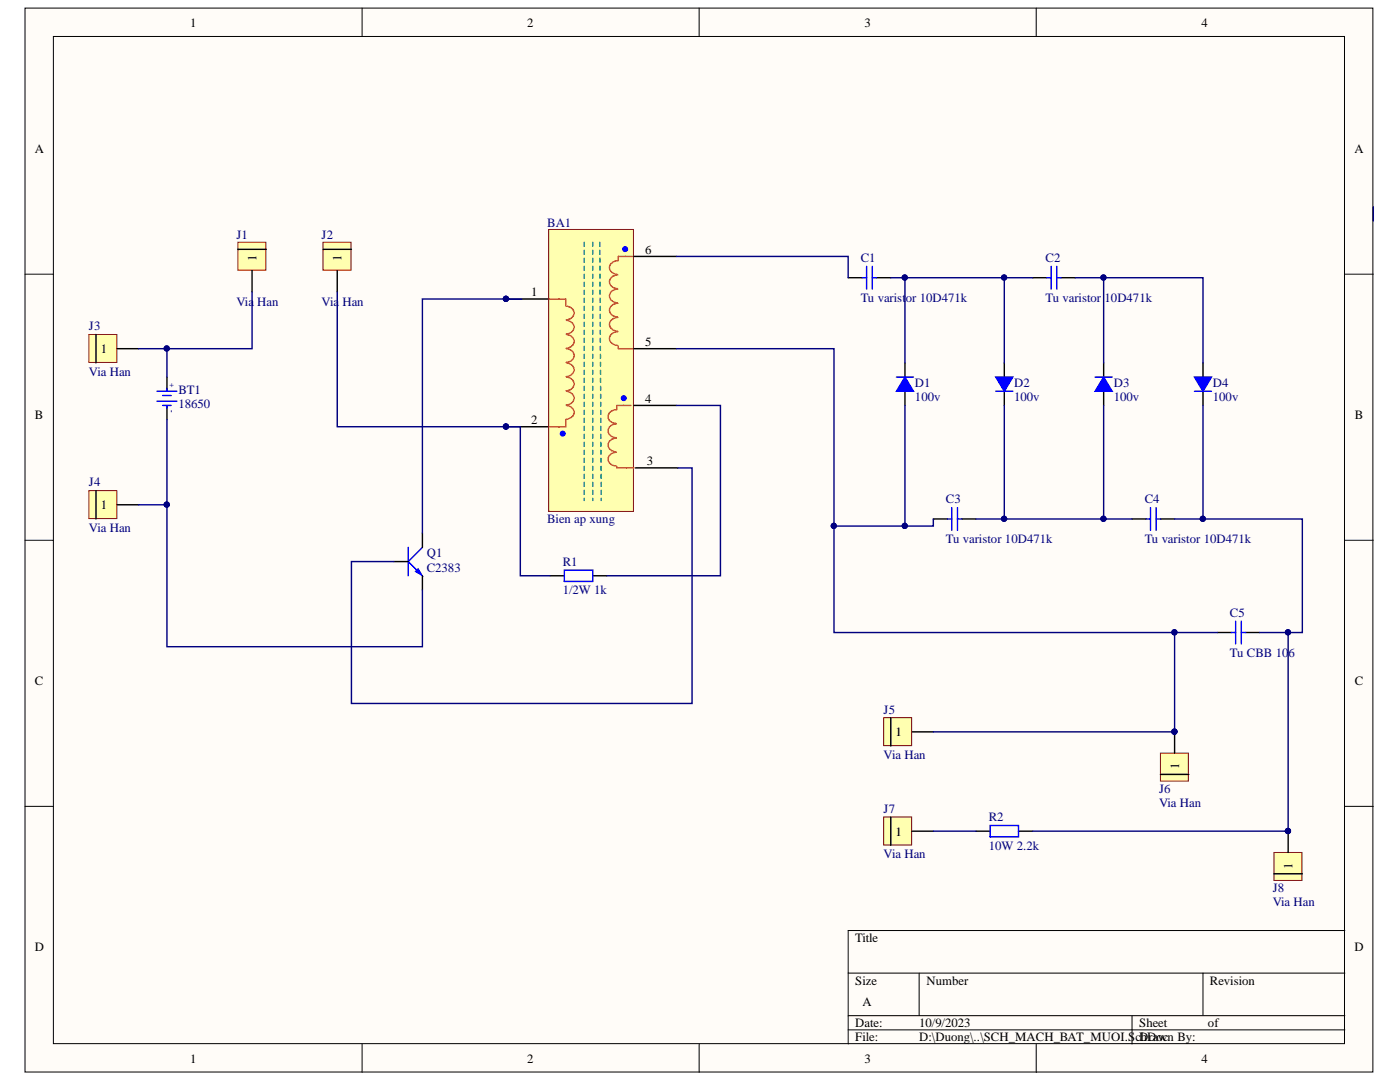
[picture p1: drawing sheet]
<svg xmlns="http://www.w3.org/2000/svg" width="279mm" height="216mm" viewBox="0 0 279 216" stroke-linecap="round" stroke-linejoin="round" font-family="sans-serif">
<g fill="#fffcf8" stroke="#000" stroke-width=".2">
<path d="M5 1.6h269v212.3h-269z"/>
<path d="M10.7 7.3h257.6v200.9h-257.6z"/>
</g>
<g fill="none" stroke="#000" stroke-width=".2">
<path d="M72.3 1.6v5.7M139.5 1.6v5.7M206.8 1.6v5.7M5 54.7h5.7M268.4 54.7h5.7M5 107.8h5.7M268.4 107.8h5.7M5 160.9h5.7M268.4 160.9h5.7M169.3 194.2h99.1M183.4 194.2v8.5M240.1 194.2v8.5"/>
<path d="M268.4 185.7h-99.1v22.6M72.3 208.3v5.7M139.5 208.3v5.7M169.3 202.7h99.1M169.3 205.5h99.1M206.8 208.3v5.7M225.9 202.7v5.6"/>
</g>
<path d="M47.5 48.3h5.6v5.6h-5.6z" fill="#ffffb0" stroke="#800000" stroke-width=".2"/>
<path d="M47.5 49.8h5.6M50.3 54v4.2" fill="none" stroke="#000" stroke-width=".28"/>
<path d="M64.5 48.3h5.6v5.6h-5.6z" fill="#ffffb0" stroke="#800000" stroke-width=".2"/>
<path d="M64.5 49.8h5.6M67.3 54v4.2" fill="none" stroke="#000" stroke-width=".28"/>
<path d="M17.7 97.9h5.6v5.6h-5.6z" fill="#ffffb0" stroke="#800000" stroke-width=".2"/>
<path d="M180.6 72.4v2.8M180.6 78.1v2.8M19.2 97.9v5.7M23.4 100.7h4.2" fill="none" stroke="#000" stroke-width=".28"/>
<path d="M180.6 75.2l1.7 2.9h-3.4z" fill="#00f"/>
<path d="M178.9 75.2h3.4M180.6 75.2l1.7 2.9h-3.4z" fill="none" stroke="#00f" stroke-width=".28"/>
<path d="M200.4 72.4v2.8M200.4 78.1v2.8" fill="none" stroke="#000" stroke-width=".28"/>
<path d="M198.7 75.2h3.4l-1.7 2.9z" fill="#00f"/>
<path d="M198.7 75.2h3.4l-1.7 2.9zM198.7 78.1h3.4" fill="none" stroke="#00f" stroke-width=".28"/>
<path d="M220.3 72.4v2.8M220.3 78.1v2.8" fill="none" stroke="#000" stroke-width=".28"/>
<path d="M220.3 75.2l1.7 2.9h-3.4z" fill="#00f"/>
<path d="M218.6 75.2h3.4M220.3 75.2l1.7 2.9h-3.4z" fill="none" stroke="#00f" stroke-width=".28"/>
<path d="M240.1 72.4v2.8M240.1 78.1v2.8" fill="none" stroke="#000" stroke-width=".28"/>
<path d="M238.4 75.2h3.4l-1.7 2.9z" fill="#00f"/>
<path d="M238.4 75.2h3.4l-1.7 2.9zM238.4 78.1h3.4" fill="none" stroke="#00f" stroke-width=".28"/>
<path d="M231.6 150.3h5.6v5.6h-5.6z" fill="#ffffb0" stroke="#800000" stroke-width=".2"/>
<path d="M231.6 154.5h5.7M234.4 146v4.3" fill="none" stroke="#000" stroke-width=".28"/>
<circle cx="234.4" cy="146" r=".52" fill="#000080" stroke="#000080" stroke-width=".2"/>
<path d="M254.2 170.1h5.6v5.6h-5.6z" fill="#ffffb0" stroke="#800000" stroke-width=".2"/>
<path d="M254.2 174.4h5.7M257.1 165.9v4.2" fill="none" stroke="#000" stroke-width=".28"/>
<circle cx="257" cy="165.8" r=".52" fill="#000080" stroke="#000080" stroke-width=".2"/>
<path d="M81.5 109.2v5.7M84.3 109.2l-2.8 2.9 2.2 2.2" fill="none" stroke="#00f" stroke-width=".28"/>
<path d="M82.9 114l.5-.5 .9 1.4z" fill="#00f"/>
<path d="M82.9 114l.5-.5 .9 1.4z" fill="none" stroke="#00f" stroke-width=".2"/>
<path d="M33.3 75.2v2.9M33.3 80.9v2.8M78.6 112.1h2.9M84.3 106.4v2.8M84.3 114.9v2.8M109.8 114.9h2.8M118.3 114.9h2.8M194.8 165.9h2.8M203.3 165.9h2.8" fill="none" stroke="#000" stroke-width=".28"/>
<path d="M31.3 78.1h4M32.5 78.9h1.7M33.3 77.5v.6M31.3 80.1h4M32.5 80.9h1.7M33.3 80.9v.6M112.6 113.8h5.7v2.2h-5.7zM197.6 164.7h5.7v2.3h-5.7z" fill="none" stroke="#00f" stroke-width=".28"/>
<path d="M109.5 45.8h16.9v56.3h-16.9z" fill="#ffffb0" stroke="#800000" stroke-width=".2"/>
<path d="M101 59.7h8.5M126.5 51.2h8.5M126.5 69.6h8.5M101 85.2h8.5M126.5 80.9h8.5M126.8 93.4h8.5" fill="none" stroke="#000" stroke-width=".28"/>
<g fill="#000080" stroke="#000080" stroke-width=".2">
<circle cx="101" cy="59.6" r=".52"/>
<circle cx="101" cy="85.1" r=".52"/>
</g>
<path d="M116.6 48.3v51.6M118.3 48.3v51.6M119.7 48.3l.3 51.6" fill="none" stroke="#008080" stroke-width=".28" stroke-dasharray=".8 .8"/>
<g fill="none" stroke="#de4f16" stroke-width=".28">
<path d="M109.5 59.7h3.4v1.4M123.3 52a1.39 1.39 0 0 0-1.7 1.3 1.39 1.39 0 0 0 1.6 1.5M123.3 54.9a1.39 1.39 0 0 0-1.7 1.3 1.39 1.39 0 0 0 1.6 1.4M123.3 57.7a1.39 1.39 0 0 0-1.7 1.3 1.39 1.39 0 0 0 1.6 1.4M126.2 51.2h-2.8v.8M113.1 75.2a1.38 1.38 0 0 1 1.5 1.5 1.38 1.38 0 0 1-1.6 1.3M113.1 72.4a1.38 1.38 0 0 1 1.5 1.4 1.38 1.38 0 0 1-1.6 1.4M113.1 69.6a1.38 1.38 0 0 1 1.5 1.4 1.38 1.38 0 0 1-1.6 1.3M113.1 66.8a1.38 1.38 0 0 1 1.5 1.4 1.38 1.38 0 0 1-1.6 1.3M113.1 63.9a1.38 1.38 0 0 1 1.5 1.4 1.38 1.38 0 0 1-1.6 1.4M113.1 61.1a1.38 1.38 0 0 1 1.5 1.4 1.38 1.38 0 0 1-1.6 1.3M113.1 78.1a1.38 1.38 0 0 1 1.5 1.4 1.38 1.38 0 0 1-1.6 1.3"/>
<path d="M123.3 60.5a1.39 1.39 0 0 0-1.7 1.3 1.39 1.39 0 0 0 1.6 1.5M123.3 63.3a1.39 1.39 0 0 0-1.7 1.4 1.39 1.39 0 0 0 1.6 1.4M123.3 66.2a1.39 1.39 0 0 0-1.7 1.3 1.39 1.39 0 0 0 1.6 1.4M123.4 69v.6h2.8M110.1 85.2h2.8M112.9 83.7v1.5h-3.4M113.1 80.9a1.38 1.38 0 0 1 1.5 1.4 1.38 1.38 0 0 1-1.6 1.3M123 81.8a1.39 1.39 0 0 0-1.7 1.3 1.39 1.39 0 0 0 1.6 1.4M123 84.6a1.39 1.39 0 0 0-1.7 1.3 1.39 1.39 0 0 0 1.6 1.4M123 87.4a1.39 1.39 0 0 0-1.7 1.3 1.39 1.39 0 0 0 1.6 1.5M123 90.2a1.39 1.39 0 0 0-1.7 1.4 1.39 1.39 0 0 0 1.6 1.4M123.1 93.1v.3h3.4"/>
<path d="M125.9 80.9h-2.8v.9"/>
</g>
<g fill="#00f" stroke="#00f" stroke-width=".2">
<circle cx="124.8" cy="49.7" r=".5"/>
<circle cx="124.5" cy="79.4" r=".5"/>
<circle cx="112.3" cy="86.5" r=".5"/>
</g>
<path d="M17.7 66.7h5.6v5.6h-5.6z" fill="#ffffb0" stroke="#800000" stroke-width=".2"/>
<path d="M19.2 66.7v5.7M23.4 69.6h4.2" fill="none" stroke="#000" stroke-width=".28"/>
<path d="M176.4 163h5.5v5.6h-5.5z" fill="#ffffb0" stroke="#800000" stroke-width=".2"/>
<path d="M177.8 163v5.7M182 165.9h4.3" fill="none" stroke="#000" stroke-width=".28"/>
<path d="M176.4 143.2h5.5v5.6h-5.5z" fill="#ffffb0" stroke="#800000" stroke-width=".2"/>
<path d="M169.3 55.4h2.8M174.9 55.4h2.9M206.1 55.4h2.8M211.8 55.4h2.8M186.3 103.6h2.8M191.9 103.6h2.9M225.9 103.6h2.9M231.6 103.6h2.8M242.9 126.2h2.8M248.6 126.2h2.8M177.8 143.2v5.7M182 146h4.3" fill="none" stroke="#000" stroke-width=".28"/>
<g fill="none" stroke="#00f" stroke-width=".28">
<path d="M172.1 55.4h.9M173 53.2v4.5M174.1 53.2v4.5M174.1 55.4h.8M208.9 55.4h.9M209.8 53.2v4.5M210.9 55.4h.9M210.9 53.2v4.5M189.1 103.6h.8M189.9 101.3v4.5M191.1 101.3v4.5M191.1 103.6h.8"/>
<path d="M228.8 103.6h.8M229.6 101.3v4.5M230.7 103.6h.9M230.7 101.3v4.5M245.7 126.2h.9M246.6 123.9v4.6M247.7 123.9v4.6M247.7 126.2h.9"/>
</g>
<g fill="none" stroke="#000080" stroke-width=".28">
<path d="M50.3 58.2v11.4h-17v5.6M67.3 58.2v27h36.5v29.7h6M104.1 59.7h-19.8v46.7M135 51.2h34.3v4.2M177.8 55.4h22.6M180.6 55.4v17M206.1 55.4h-5.7v17M214.6 55.4h5.7v17M220.3 55.4h19.8v17M274.1 41.3v2.8M27.6 69.6h5.7M135 69.6h31.4v35.4"/>
<path d="M33.3 83.7v17h-5.7M135 80.9h8.8v34h-22.7M135.3 93.4h2.8v47h-68v-28.3h8.5M180.6 80.9v24.1M200.4 80.9v22.7M220.3 80.9v22.7M240.1 80.9v22.7h-5.7M33.3 100.7v28.3h51v-11.3M186.3 103.6v1.4h-19.9v21.2h68v19.8h-48.1M194.8 103.6h31.1M240.1 103.6h19.8v22.6h-2.8v39.7h-51M234.4 126.2h8.5"/>
<path d="M251.4 126.2h5.7M186.3 165.9h8.5"/>
</g>
<g fill="#000080" stroke="#000080" stroke-width=".2">
<circle cx="200.4" cy="103.5" r=".52"/>
<circle cx="220.2" cy="103.5" r=".52"/>
<circle cx="180.6" cy="55.4" r=".52"/>
<circle cx="180.6" cy="104.9" r=".52"/>
<circle cx="200.4" cy="55.4" r=".52"/>
<circle cx="220.2" cy="55.4" r=".52"/>
<circle cx="240" cy="103.5" r=".52"/>
<circle cx="33.3" cy="100.7" r=".52"/>
<circle cx="33.3" cy="69.5" r=".52"/>
<circle cx="101" cy="59.6" r=".52"/>
<circle cx="101" cy="85.1" r=".52"/>
<circle cx="166.4" cy="104.9" r=".52"/>
<circle cx="234.4" cy="146" r=".52"/>
<circle cx="234.4" cy="126.2" r=".52"/>
<circle cx="257" cy="126.2" r=".52"/>
<circle cx="257" cy="165.8" r=".52"/>
</g>
<g font-size="2.5">
<text x="38" y="5.3">1</text>
<text x="105.2" y="5.3">2</text>
<text x="172.5" y="5.3">3</text>
<text x="239.8" y="5.3">4</text>
<text x="6.9" y="30.4">A</text>
<text x="270.3" y="30.4">A</text>
<text x="51.2" y="52" transform="rotate(-90 51.2 52)">1</text>
<text x="68.2" y="52" transform="rotate(-90 68.2 52)">1</text>
<text x="128.7" y="50.6">6</text>
<text x="106" y="59.1">1</text>
<text x="20.1" y="70.4">1</text>
<text x="128.7" y="69">5</text>
<text x="6.9" y="83.5">B</text>
<text x="128.7" y="80.3">4</text>
<text x="270.4" y="83.5">B</text>
<text x="106" y="84.6">2</text>
<text x="129.1" y="92.8">3</text>
<text x="20.1" y="101.6">1</text>
<text x="6.9" y="136.6">C</text>
<text x="270.4" y="136.6">C</text>
<text x="178.7" y="146.9">1</text>
<text x="235.3" y="153.5" transform="rotate(-90 235.3 153.5)">1</text>
<text x="178.7" y="166.7">1</text>
<text x="258" y="173.3" transform="rotate(-90 258 173.3)">1</text>
<text x="6.9" y="189.7">D</text>
<text x="170.7" y="188">Title</text>
<text x="270.3" y="189.7">D</text>
<text x="170.7" y="196.5">Size</text>
<text x="184.9" y="196.5">Number</text>
<text x="241.5" y="196.5">Revision</text>
<text x="172.1" y="200.7">A</text>
<text x="170.7" y="204.9">Date:</text>
<text x="170.7" y="207.7">File:</text>
<text x="183.5" y="204.9">10/9/2023</text>
<text x="183.5" y="207.7">D:\Duong\..\SCH_MACH_BAT_MUOI.S</text>
<text x="226.6" y="207.7">cDrawn By:</text>
<text x="227.3" y="204.9">Sheet</text>
<text x="227.7" y="207.7">hDoc</text>
<text x="241.1" y="204.9">of</text>
<text x="38" y="212">1</text>
<text x="105.2" y="212">2</text>
<text x="172.5" y="212">3</text>
<text x="239.8" y="212">4</text>
</g>
<g font-size="2.5" fill="#000080">
<text x="47.2" y="47.8">J1</text>
<text x="64.2" y="47.8">J2</text>
<text x="109.2" y="45.2">BA1</text>
<text x="171.8" y="52.3">C1</text>
<text x="208.7" y="52.3">C2</text>
<text x="17.8" y="65.9">J3</text>
<text x="47.2" y="61.1">Via</text>
<text x="51.3" y="61.1">Han</text>
<text x="64.2" y="61.1">Via</text>
<text x="68.3" y="61.1">Han</text>
<text x="171.8" y="60.3">Tu varist</text>
<text x="180.8" y="60.3">or 10D471k</text>
<text x="208.7" y="60.3">Tu varistor</text>
<text x="220.4" y="60.3">10D471k</text>
<text x="17.8" y="75">Via Han</text>
<text x="182.6" y="77.3">D1</text>
<text x="202.4" y="77.3">D2</text>
<text x="222.3" y="77.3">D3</text>
<text x="242.1" y="77.3">D4</text>
<text x="35.6" y="78.6">BT1</text>
<text x="35.6" y="81.5">18650</text>
<text x="182.6" y="80.1">100v</text>
<text x="202.4" y="80.1">100v</text>
<text x="222.3" y="80.1">100v</text>
<text x="242.1" y="80.1">100v</text>
<text x="17.8" y="97.1">J4</text>
<text x="188.8" y="100.4">C3</text>
<text x="228.4" y="100.4">C4</text>
<text x="17.8" y="106.1">Via Han</text>
<text x="109.2" y="104.4">Bien ap xung</text>
<text x="85.2" y="111.2">Q1</text>
<text x="112.3" y="113">R1</text>
<text x="188.8" y="108.4">Tu varistor 10D471k</text>
<text x="228.4" y="108.4">Tu varistor 10D471k</text>
<text x="85.2" y="114.1">C2383</text>
<text x="112.3" y="118.6">1/2W 1k</text>
<text x="245.4" y="123.1">C5</text>
<text x="245.4" y="131">Tu CBB 106</text>
<text x="176.3" y="142.4">J5</text>
<text x="176.3" y="151.4">Via Han</text>
<text x="231.3" y="158.2">J6</text>
<text x="231.3" y="161.1">Via Han</text>
<text x="176.3" y="162.2">J7</text>
<text x="197.3" y="163.9">R2</text>
<text x="176.3" y="171.2">Via Han</text>
<text x="197.3" y="169.5">10W 2.2k</text>
<text x="254" y="178.1">J8</text>
<text x="254" y="180.9">Via Han</text>
</g>
<g font-size="1.5" fill="#000080">
<text x="33.9" y="76.3" transform="rotate(90 33.9 76.3)">+</text>
<text x="33.9" y="81.8" transform="rotate(90 33.9 81.8)">-</text>
</g>
</svg>
